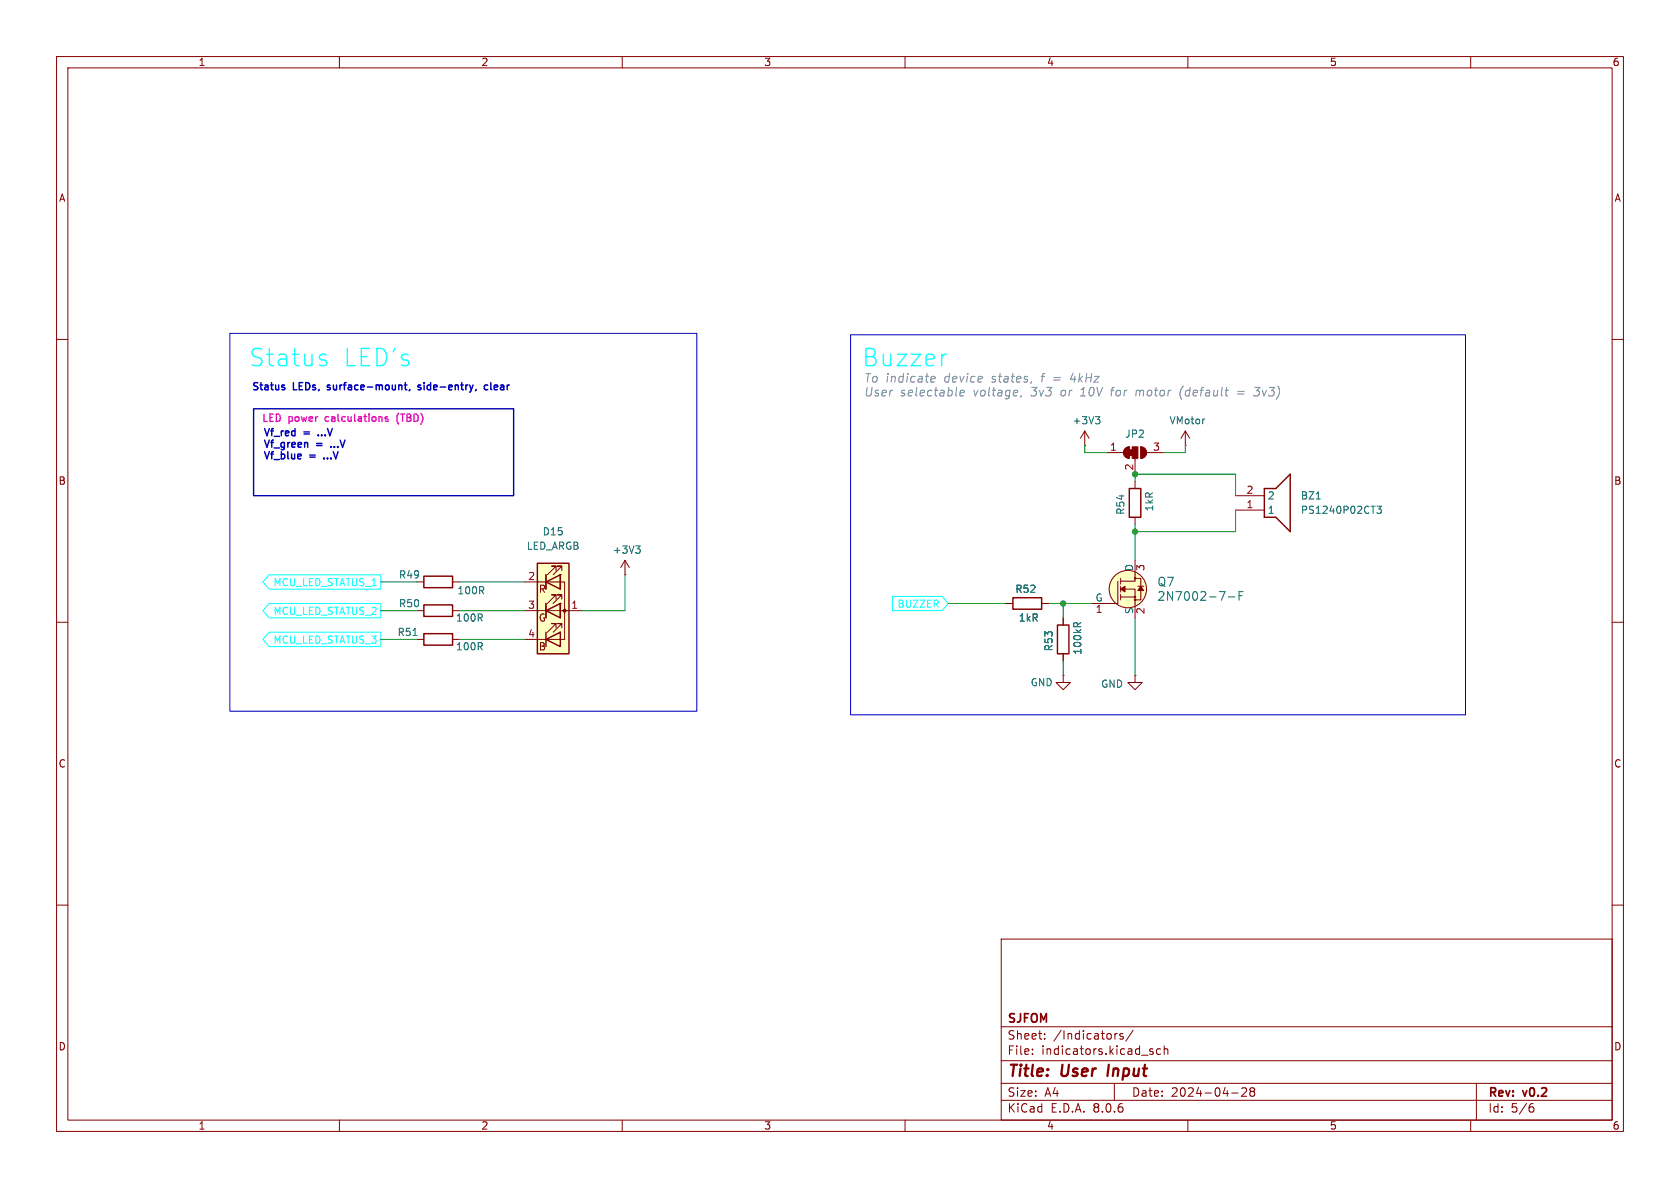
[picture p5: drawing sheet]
<svg xmlns="http://www.w3.org/2000/svg" width="297mm" height="210mm" viewBox="0 0 297 210" stroke-linecap="round" stroke-linejoin="round" font-family="sans-serif">
<g fill="none" stroke="#840000" stroke-width=".18">
<path d="M10 10h277v190h-277zM12 12h273v186h-273zM60 10v2M110 10v2M160 10v2M210 10v2M260 10v2M10 60h2M285 60h2M191.8 78.7h.1M191.8 76.2l-.8 1.3M191.8 76.2v2.5"/>
<path d="M191.8 76.2l.7 1.3M198.9 79.3l.7-.3v2a1.02 1.02 0 0 1-.9-.6 1.02 1.02 0 0 1 .2-1.1zM201.7 79a1.02 1.02 0 0 1 1 1 1.02 1.02 0 0 1-1 1zM209.5 78.7h.1M209.5 76.2l-.7 1.3M209.5 76.2v2.5M209.5 76.2l.8 1.3M110.5 99.1l-.8 1.2M110.5 99.1v2.5M110.5 99.1l.8 1.2M195.6 80h3M200.7 99.1v3.6h-2.6"/>
<path d="M200.7 81v2.8M200.7 85.1v1.3M200.7 91.4v1.3M202.7 80h3M218.4 90.2h5.1M218.4 87.6h5.1M10 110h2M73.7 102.9h1.2M73.7 108h1.2M80 102.9h1.3M80 108h1.3M110.5 101.6h.1"/>
<path d="M177.8 106.7h1.3M184.1 106.7h1.3M188 119.4v1.3h1.2l-1.2 1.2-1.3-1.2h1.3M188 119.4h.1M188 109.2v1.3M188 115.6v1.2M197.6 102.7v4h-4.6M198.1 104.1h2.6v5.1M198.1 105.5h2.6M198.1 102.2v1.1M198.1 103.6v1M198.1 105v1"/>
<path d="M200.5 102.2h1.2v3.8h-1.2M200.7 119.4v1.3h1.2l-1.2 1.2-1.3-1.2h1.3M200.7 119.4h.1M201.2 103.6h1M285 110h2M10 160h2M285 160h2M177 166h108v32h-108zM60 198v2M110 198v2M160 198v2M177 194.5h108"/>
<path d="M177 191.5h108M177 187.5h108M177 181.5h108M182.5 186.3v.1M182.5 185.5v.1M184.7 183.6v.1M184.7 182.8v.1M197 191.5v3M197.5 182.7l-.3 .1M198.5 182.8l-.3-.1-.2 .2v.2l.5 .2v.3h-.5M200.3 182.1l-1.3 2M203.5 185.9l.3 .1 .1 .2-.2 .2h-.3"/>
<path d="M203.5 185.4l.3 .1M205.2 185.5l-.5-.1-.2 .3v.4l.1 .2h.6M205.8 185.5l.2-.1 .4 .1 .1 .9M205.8 184.9v1.5M210 198v2M217.7 193.2h1.2M219.5 192.4l.6-.1 .2 .1 .1 .3-.9 1.1h.9M221.2 192.9l-.2-.2 .2-.4 .5 .1 .1 .2-.3 .3M221.2 192.9l-.2 .3v.3l.2 .3 .5-.1 .1-.2-.1-.4-.2-.2M221.2 192.9h.3M260 198v2M261 191.5v6.5"/>
<path d="M270.6 195.7h.3l.3 .3-.1 .5-.5 .1M271 195.1l-.4 .1"/>
<circle cx="199.4" cy="104.1" r="3.3"/>
<circle cx="200.7" cy="105.5" r=".13"/>
<circle cx="200.7" cy="106" r=".13"/>
<circle cx="200.7" cy="102.2" r=".13"/>
</g>
<path d="M196 188.2l-.2 2" fill="none" stroke="#840000" stroke-width=".4"/>
<path d="M199.6 86.4h2.1v5h-2.1zM223.5 86.4h2.1l2.5-2.6v10.2l-2.5-2.6h-2.1zM74.9 101.9h5.1v2h-5.1zM74.9 106.9h5.1v2.1h-5.1zM179.1 105.7h5v2h-5zM186.9 110.5h2.1v5.1h-2.1z" fill="none" stroke="#840000" stroke-width=".25"/>
<g fill="none" stroke="#006464" stroke-width=".18">
<path d="M193.7 73.7h.7l-.4 .4M194.2 74.1l.2 .3v.3l-.2 .2M212.9 74.1h.1M112.4 96.5h.8l-.5 .5M112.9 97l.3 .2v.3l-.3 .3M232.7 88.2h.7M243.4 89.5h.8l-.4 .5 .3 .1v.5l-.1 .1-.6-.1M189.8 110.3l.3-.2h.3l.1 .2M191.1 110.1l-.6 .4M215.6 104.6h1l-.7 1.5M217.2 105.5h1.1M219 105.3h.6"/>
<path d="M219.8 104.6h-.8v1.5"/>
</g>
<circle cx="199.4" cy="104.1" r="3.3" fill="#ffffc2" stroke="#ffffc2" stroke-width=".18"/>
<g fill="#840000" stroke="#840000" stroke-width=".18">
<path d="M198.1 104.1l.8-.5v1z"/>
<path d="M201.7 103.6l.5 .8h-1z"/>
<path d="M199.6 79.5h.6v1h-.6z"/>
<path d="M198.9 79.3l.7-.3v2a1.02 1.02 0 0 1-.9-.6 1.02 1.02 0 0 1 .2-1.1z"/>
<path d="M200.2 79h1v2h-1z"/>
<path d="M201.7 79a1.02 1.02 0 0 1 1 1 1.02 1.02 0 0 1-1 1z"/>
</g>
<path d="M95 99.6h5.6v16h-5.6z" fill="#ffffc2"/>
<g fill="none" stroke="#840000" stroke-width=".18">
<path d="M73.7 113h1.2M80 113h1.3M92.7 102.9h7.1v10.1h-7.1M92.7 108h10.2M96.5 106.7v2.5M96.5 101.6v2.5M98.3 111v-.8h-.8h.8l-1.5 1.6M98.3 105.9v-.7h-.8h.8l-1.5 1.5M98.3 100.8v-.7h-.8h.8l-1.5 1.5M99.1 106.7v2.5zM99.1 106.7h.1M99.1 101.6v2.5z"/>
<path d="M99.1 101.6h.1M99.3 111v-.8h-.7h.7l-1.5 1.6M99.3 105.9v-.7h-.7h.7l-1.5 1.5M99.3 100.8v-.7h-.7h.7l-1.5 1.5M177.8 106.7h1.3M184.1 106.7h1.3M188 109.2v1.3M188 115.6v1.2"/>
</g>
<path d="M95 99.6h5.6v16h-5.6zM74.9 112h5.1v2h-5.1zM96.5 113l2.6-1.2v2.5zM96.5 108l2.6-1.3v2.5zM96.5 102.9l2.6-1.3v2.5zM96.5 101.6v2.5M96.5 106.7v2.5M96.5 111.8v2.5" fill="none" stroke="#840000" stroke-width=".25"/>
<circle cx="99.8" cy="107.9" r=".25" fill="#840000" stroke="#840000" stroke-width=".18"/>
<path d="M73 112.3h.7M189.8 110.3l.3-.2h.3l.1 .2M191.1 110.1l-.6 .4" fill="none" stroke="#006464" stroke-width=".18"/>
<path d="M47.6 111.8h19.7v2.5h-19.7l-1.1-1.3zM47.6 106.7h19.7v2.5h-19.7l-1.1-1.2zM47.6 101.6h19.7v2.5h-19.7l-1.1-1.2zM157.8 105.4h8.7l1.1 1.3-1.1 1.3h-8.7z" fill="none" stroke="#0ff" stroke-width=".18"/>
<path d="M70.5 73a1.46 1.46 0 0 0 0 2" fill="none" stroke="#f0f" stroke-width=".25"/>
<path d="M44.8 72.3h46v15.3h-46zM56.3 76.9v.1M57.9 68.8l.1 .1M57.9 68.1v.3M58.5 78.9v.2M71.5 68.1h.5M71.7 68.8l.3 .1M72.4 68.8l-.1 .3M74.4 68.1h-.3l-.2 .1v.2l.5 .1v.3h-.5M86.2 68.1h-.3l-.3 .2 .1 .5h.5M57.3 81v.1" fill="none" stroke="#0000c2" stroke-width=".25"/>
<g fill="none" stroke="#848484" stroke-width=".18">
<path d="M164.6 67.5h.6M164.7 66.6l-.1 .1M165.3 66.6v.3l-.7 .1M169.7 69.5l.8-.2-.1-.2h-.6l-.1 .7 .2 .2 .4-.1M180.5 69.9l-.1 .3M182.4 67.5l-.2 .3M191 70h.9M200.9 69l-.1 1M208.9 68.7l-.3 .9 .3 .9M218.8 69.6h1.1M218.8 69.2h1.2M221.7 69.9l.6 .1"/>
<path d="M221.8 68.5h.9l-.5 .6h.2"/>
</g>
<path d="M40.6 58.9h82.6v66.8h-82.6zM150.4 59.2h108.7v67.2h-108.7z" fill="none" stroke="#0000c2" stroke-width=".18"/>
<g fill="none" stroke="#009600" stroke-width=".18">
<path d="M191.8 78.7v1.3h3.8M209.5 78.7v1.3h-3.8M200.7 85.1v-1.3h17.7v3.8M200.7 92.7v6.4M218.4 90.2v3.8h-17.7M67.3 108h6.4M67.3 113h6.4M67.3 102.9h6.4M81.3 108h11.4M81.3 113h11.4M81.3 102.9h11.4M110.5 101.6v6.4h-7.6"/>
<path d="M167.6 106.7h10.2M185.4 106.7h7.6M188 106.7v2.5M188 116.8v2.6M200.7 109.2v10.2"/>
</g>
<g fill="#009600" stroke="#009600" stroke-width=".18">
<circle cx="200.7" cy="83.8" r=".46"/>
<circle cx="200.7" cy="94" r=".46"/>
<circle cx="188" cy="106.7" r=".46"/>
</g>
<g font-size="4.2" fill="#1de8ff">
<text x="43.9" y="65.2">Status</text>
<text x="60.7" y="65.2">LED's</text>
</g>
<text font-size="4.2" fill="#848484" x="152.3" y="65.2">Buzzer</text>
<g font-size="2.8" fill="#840000">
<text x="178" y="190.9">Title:</text>
<text x="187.7" y="190.9">User</text>
<text x="196.6" y="190.9">Input</text>
</g>
<g font-size="2.1" fill="#848484">
<text x="152.7" y="67.8">To indicate</text>
<text x="152.7" y="70.3">User</text>
<text x="159" y="70.3">selectable</text>
<text x="166.9" y="67.8">device</text>
<text x="172" y="70.3">voltage,</text>
<text x="175.4" y="67.8">states,</text>
<text x="182.4" y="70.3">3v3</text>
<text x="184.3" y="67.8">f =</text>
<text x="187.7" y="70.3">or</text>
<text x="189.7" y="67.8">4kHz</text>
<text x="191.4" y="70.3">10V for</text>
<text x="201.4" y="70.3">motor</text>
<text x="209.3" y="70.3">(default</text>
<text x="219.6" y="70.3">=</text>
<text x="222.8" y="70.3">3v3)</text>
</g>
<g font-size="2.1" fill="#006464">
<text x="204.5" y="103.9">Q7</text>
<text x="204.5" y="106.4">2N7002-7-F</text>
</g>
<g font-size="2.1" fill="#840000">
<text x="178" y="184">Sheet:</text>
<text x="178" y="181.2">SJFOM</text>
<text x="186.2" y="184">/Indicators/</text>
<text x="178" y="186.7">File:</text>
<text x="184.1" y="186.7">indicators.kicad_sch</text>
<text x="178" y="196.9">KiCad</text>
<text x="178" y="194.1">Size:</text>
<text x="184.7" y="194.1">A4</text>
<text x="185.7" y="196.9">E.D.A.</text>
<text x="193.3" y="196.9">8.0.6</text>
<text x="200" y="194.1">Date:</text>
<text x="207" y="194.1">2024-04-28</text>
<text x="263" y="194.3">Rev:</text>
<text x="263" y="196.9">Id:</text>
<text x="267.1" y="196.9">5/6</text>
<text x="269.4" y="194.3">v0.2</text>
</g>
<g font-size="1.8" fill="#840000">
<text x="35" y="11.9">1</text>
<text x="85" y="11.9">2</text>
<text x="135" y="11.9">3</text>
<text x="185" y="11.9">4</text>
<text x="235" y="11.9">5</text>
<text x="285" y="11.9">6</text>
<text x="10.3" y="35.9">A</text>
<text x="285.3" y="35.9">A</text>
<text x="10.3" y="85.9">B</text>
<text x="285.3" y="85.9">B</text>
<text x="95.1" y="105">R</text>
<text x="95.1" y="110.1">G</text>
<text x="95.1" y="115.2">B</text>
<text x="10.3" y="135.9">C</text>
<text x="285.3" y="135.9">C</text>
<text x="10.3" y="185.9">D</text>
<text x="285.3" y="185.9">D</text>
<text x="35" y="199.9">1</text>
<text x="85" y="199.9">2</text>
<text x="135" y="199.9">3</text>
<text x="185" y="199.9">4</text>
<text x="235" y="199.9">5</text>
<text x="285" y="199.9">6</text>
</g>
<g font-size="1.8" fill="#0000c2">
<text x="44.4" y="69.3">Status</text>
<text x="51.9" y="69.3">LEDs,</text>
<text x="58.5" y="69.3">surface-mount,</text>
<text x="75" y="69.3">side-entry,</text>
<text x="87.2" y="69.3">clear</text>
<text x="46.5" y="77.5">Vf_red</text>
<text x="53.8" y="77.5">=</text>
<text x="56.8" y="77.5">...V</text>
<text x="46.5" y="79.5">Vf_green</text>
<text x="46.5" y="81.6">Vf_blue</text>
<text x="54.8" y="81.6">=</text>
<text x="56" y="79.5">=</text>
<text x="57.8" y="81.6">...V</text>
<text x="59" y="79.5">...V</text>
</g>
<g font-size="1.8" fill="#f0f">
<text x="46.1" y="74.9">LED</text>
<text x="51" y="74.9">power</text>
<text x="58" y="74.9">calculations</text>
<text x="71.1" y="74.9">(TBD)</text>
</g>
<g font-size="1.8" fill="#006464">
<text x="189.5" y="75.2">+3V3</text>
<text x="198.8" y="77.6">JP2</text>
<text x="206.7" y="75.2">VMotor</text>
<text x="224" y="88.5">2</text>
<text x="229.9" y="88.5">BZ1</text>
<text x="95.8" y="94.8">D15</text>
<text x="199" y="91.1" transform="rotate(-90 199 91.1)">R54</text>
<text x="204.1" y="90.5" transform="rotate(-90 204.1 90.5)">1kR</text>
<text x="224" y="91">1</text>
<text x="229.9" y="91">PS1240P02CT3</text>
<text x="93" y="97.4">LED_ARGB</text>
<text x="108.2" y="98.1">+3V3</text>
<text x="200.4" y="101.1" transform="rotate(-90 200.4 101.1)">D</text>
<text x="70.4" y="102.5">R49</text>
<text x="70.4" y="107.5">R50</text>
<text x="80.8" y="105.3">100R</text>
<text x="179.4" y="105">R52</text>
<text x="193.6" y="106.4">G</text>
<text x="70.2" y="112.6">R51</text>
<text x="80.5" y="110.1">100R</text>
<text x="180" y="110.1">1kR</text>
<text x="200.4" y="108.7" transform="rotate(-90 200.4 108.7)">S</text>
<text x="80.5" y="115.2">100R</text>
<text x="186.3" y="115.2" transform="rotate(-90 186.3 115.2)">R53</text>
<text x="191.4" y="115.8" transform="rotate(-90 191.4 115.8)">100kR</text>
<text x="182.1" y="121.5">GND</text>
<text x="194.6" y="121.8">GND</text>
</g>
<g font-size="1.8" fill="#a90000">
<text x="196.1" y="79.8">1</text>
<text x="200.4" y="83.3" transform="rotate(-90 200.4 83.3)">2</text>
<text x="203.8" y="79.8">3</text>
<text x="220.3" y="89.9">1</text>
<text x="220.3" y="87.4">2</text>
<text x="202.6" y="101" transform="rotate(-90 202.6 101)">3</text>
<text x="93.3" y="102.6">2</text>
<text x="93.3" y="107.7">3</text>
<text x="100.9" y="107.7">1</text>
<text x="93.3" y="112.8">4</text>
<text x="193.6" y="108.7">1</text>
<text x="202.6" y="108.7" transform="rotate(-90 202.6 108.7)">2</text>
</g>
<g font-size="1.8" fill="#0ff">
<text x="48.2" y="103.8">MCU_LED_STATUS_1</text>
<text x="158.6" y="107.6">BUZZER</text>
<text x="48.2" y="114">MCU_LED_STATUS_3</text>
<text x="48.2" y="108.9">MCU_LED_STATUS_2</text>
</g>
</svg>
